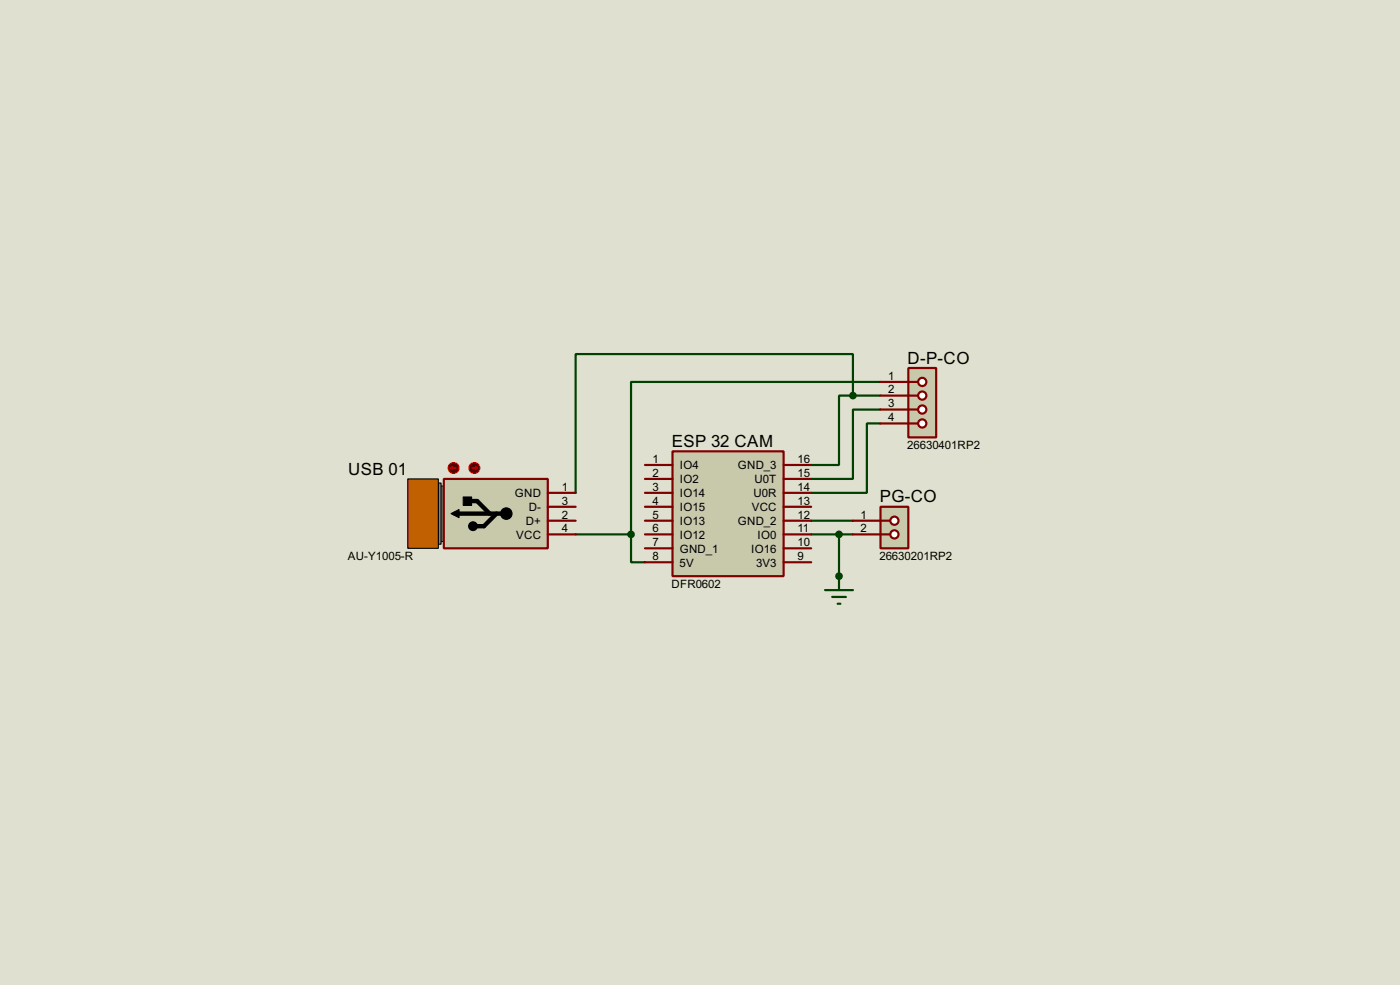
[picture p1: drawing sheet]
<svg xmlns="http://www.w3.org/2000/svg" width="256mm" height="180mm" viewBox="0 0 256 180" stroke-linecap="round" stroke-linejoin="round" font-family="sans-serif">
<path d="M0 0h256.5v180.3h-256.5z" fill="#e0e0d0"/>
<path d="M156.3 72.4h-2.6v12.7h-5.1M156.3 72.4v-7.6h-50.8v25.4M156.3 72.4h5M161.3 75h-5v12.7h-7.7M161.3 77.5h-2.5v12.7h-10.2M161.3 69.9h-45.7v27.9M105.5 97.8h10.1M115.6 97.8v5.1h2.6M148.6 95.3h7.7M148.6 97.8h7.7M153.7 97.8v7.7" fill="none" stroke="#004000" stroke-width=".4"/>
<circle cx="153.7" cy="105.5" r=".2" fill="#004000"/>
<path d="M123.2 82.6h20.4v22.9h-20.4z" fill-rule="evenodd" fill="#c8c8aa" stroke="#800000" stroke-width=".4"/>
<g fill="none" stroke="#800000" stroke-width=".4">
<path d="M118.2 85.1h5M118.2 87.7h5M118.2 90.2h5M118.2 92.8h5M118.2 95.3h5M118.2 97.8h5M143.6 85.1h5M143.6 87.7h5M143.6 90.2h5M143.6 92.8h5M143.6 95.3h5M143.6 97.8h5"/>
<path d="M118.2 100.4h5M118.2 102.9h5M143.6 100.4h5M143.6 102.9h5"/>
</g>
<g fill="#808080" stroke="#000" stroke-width=".2">
<path d="M80.3 89h1v10.1h-1z"/>
<path d="M80.3 88.4h.5v11.2h-.5z"/>
</g>
<path d="M74.7 87.7h5.6v12.7h-5.6z" fill="#c06000" stroke="#000" stroke-width=".2"/>
<path d="M81.3 87.7h19.1v12.7h-19.1z" fill="#c8c8aa" stroke="#800000" stroke-width=".4"/>
<g fill="#000" stroke="#000" stroke-width=".2">
<circle cx="86.6" cy="96.3" r=".8"/>
<circle cx="92.7" cy="94" r="1.05"/>
</g>
<path d="M83.4 94h8.3M85.6 91.7h1.8l2.3 2.3M91 94l-2.3 2.3h-1.8" fill="none" stroke="#000" stroke-width=".8"/>
<path d="M84.9 91h1.5v1.5h-1.5z" fill="#000" stroke="#000" stroke-width=".18"/>
<path d="M82.6 94l1.5-.7v1.5z" fill="#000" stroke="#000" stroke-width=".18"/>
<path d="M100.4 97.8h5.1M100.4 95.3h5.1M100.4 92.8h5.1M100.4 90.2h5.1" fill="none" stroke="#800000" stroke-width=".4"/>
<circle cx="86.9" cy="85.7" r="1" fill="#400000" stroke="#f00" stroke-width=".2"/>
<path d="M86.4 85.7h1M87.2 85.4l.2 .3M87.4 85.7l-.2 .2" fill="none" stroke="#f00" stroke-width=".2"/>
<circle cx="83.1" cy="85.7" r="1" fill="#400000" stroke="#f00" stroke-width=".2"/>
<path d="M82.6 85.7l.3 .2M82.6 85.7h1M82.9 85.4l-.3 .3" fill="none" stroke="#f00" stroke-width=".2"/>
<path d="M166.4 67.4h5.1v12.7h-5.1z" fill="#c8c8aa" stroke="#800000" stroke-width=".4"/>
<path d="M166.4 69.9h1.8" fill="none" stroke="#800000" stroke-width=".4"/>
<circle cx="168.9" cy="69.9" r=".75" fill="#feffff" stroke="#800000" stroke-width=".4"/>
<path d="M166.4 72.4h1.8" fill="none" stroke="#800000" stroke-width=".4"/>
<circle cx="168.9" cy="72.4" r=".75" fill="#feffff" stroke="#800000" stroke-width=".4"/>
<path d="M166.4 75h1.8" fill="none" stroke="#800000" stroke-width=".4"/>
<circle cx="168.9" cy="75" r=".75" fill="#feffff" stroke="#800000" stroke-width=".4"/>
<path d="M166.4 77.5h1.8" fill="none" stroke="#800000" stroke-width=".4"/>
<circle cx="168.9" cy="77.5" r=".75" fill="#feffff" stroke="#800000" stroke-width=".4"/>
<path d="M161.3 69.9h5.1M161.3 72.4h5.1M161.3 75h5.1M161.3 77.5h5.1" fill="none" stroke="#800000" stroke-width=".4"/>
<path d="M161.3 92.8h5.1v7.6h-5.1z" fill="#c8c8aa" stroke="#800000" stroke-width=".4"/>
<path d="M161.3 95.3h1.8" fill="none" stroke="#800000" stroke-width=".4"/>
<circle cx="163.8" cy="95.3" r=".75" fill="#feffff" stroke="#800000" stroke-width=".4"/>
<path d="M161.3 97.8h1.8" fill="none" stroke="#800000" stroke-width=".4"/>
<circle cx="163.8" cy="97.8" r=".75" fill="#feffff" stroke="#800000" stroke-width=".4"/>
<path d="M156.3 95.3h5M156.3 97.8h5" fill="none" stroke="#800000" stroke-width=".4"/>
<g fill="#004000" stroke="#004000" stroke-width=".4">
<circle cx="115.6" cy="97.8" r=".5"/>
<circle cx="156.2" cy="72.4" r=".5"/>
<circle cx="153.7" cy="97.8" r=".5"/>
<circle cx="153.7" cy="105.5" r=".5"/>
</g>
<path d="M151.2 108h5.1M152.5 109.3h2.5M153.5 110.5h.5M153.7 105.5v2.5" fill="none" stroke="#004000" stroke-width=".4"/>
<g font-size="3.5">
<text x="166.3" y="66.6">D-P-CO</text>
<text x="123.1" y="81.8">ESP 32 CAM</text>
<text x="63.8" y="86.9">USB 01</text>
<text x="161.2" y="92">PG-CO</text>
</g>
<g font-size="2.4">
<text x="162.7" y="69.5">1</text>
<text x="162.7" y="72">2</text>
<text x="162.7" y="74.6">3</text>
<text x="162.7" y="77.1">4</text>
<text x="166.2" y="82.2">26630401RP2</text>
<text x="102.9" y="89.8">1</text>
<text x="119.6" y="84.7">1</text>
<text x="119.6" y="87.3">2</text>
<text x="119.6" y="89.8">3</text>
<text x="124.5" y="85.9">IO4</text>
<text x="124.5" y="88.5">IO2</text>
<text x="135.2" y="85.9">GND_3</text>
<text x="138.2" y="88.5">U0T</text>
<text x="146.1" y="89.8">14</text>
<text x="146.1" y="87.3">15</text>
<text x="146.1" y="84.7">16</text>
<text x="94.3" y="91">GND</text>
<text x="96.9" y="93.6">D-</text>
<text x="102.9" y="94.9">2</text>
<text x="102.9" y="92.4">3</text>
<text x="119.6" y="92.4">4</text>
<text x="119.6" y="94.9">5</text>
<text x="124.5" y="91">IO14</text>
<text x="124.5" y="93.6">IO15</text>
<text x="137.7" y="93.6">VCC</text>
<text x="138" y="91">U0R</text>
<text x="146.1" y="94.9">12</text>
<text x="146.1" y="92.4">13</text>
<text x="157.7" y="94.9">1</text>
<text x="94.6" y="98.6">VCC</text>
<text x="96.3" y="96.1">D+</text>
<text x="102.9" y="97.4">4</text>
<text x="119.6" y="97.4">6</text>
<text x="119.6" y="100">7</text>
<text x="124.5" y="96.1">IO13</text>
<text x="124.5" y="98.6">IO12</text>
<text x="124.5" y="101.2">GND_1</text>
<text x="135.2" y="96.1">GND_2</text>
<text x="137.6" y="101.2">IO16</text>
<text x="138.8" y="98.6">IO0</text>
<text x="146.1" y="100">10</text>
<text x="146.1" y="97.4">11</text>
<text x="157.7" y="97.4">2</text>
<text x="63.7" y="102.6">AU-Y1005-R</text>
<text x="119.6" y="102.5">8</text>
<text x="123" y="107.7">DFR0602</text>
<text x="124.5" y="103.7">5V</text>
<text x="138.5" y="103.7">3V3</text>
<text x="146.1" y="102.5">9</text>
<text x="161.1" y="102.6">26630201RP2</text>
</g>
</svg>
